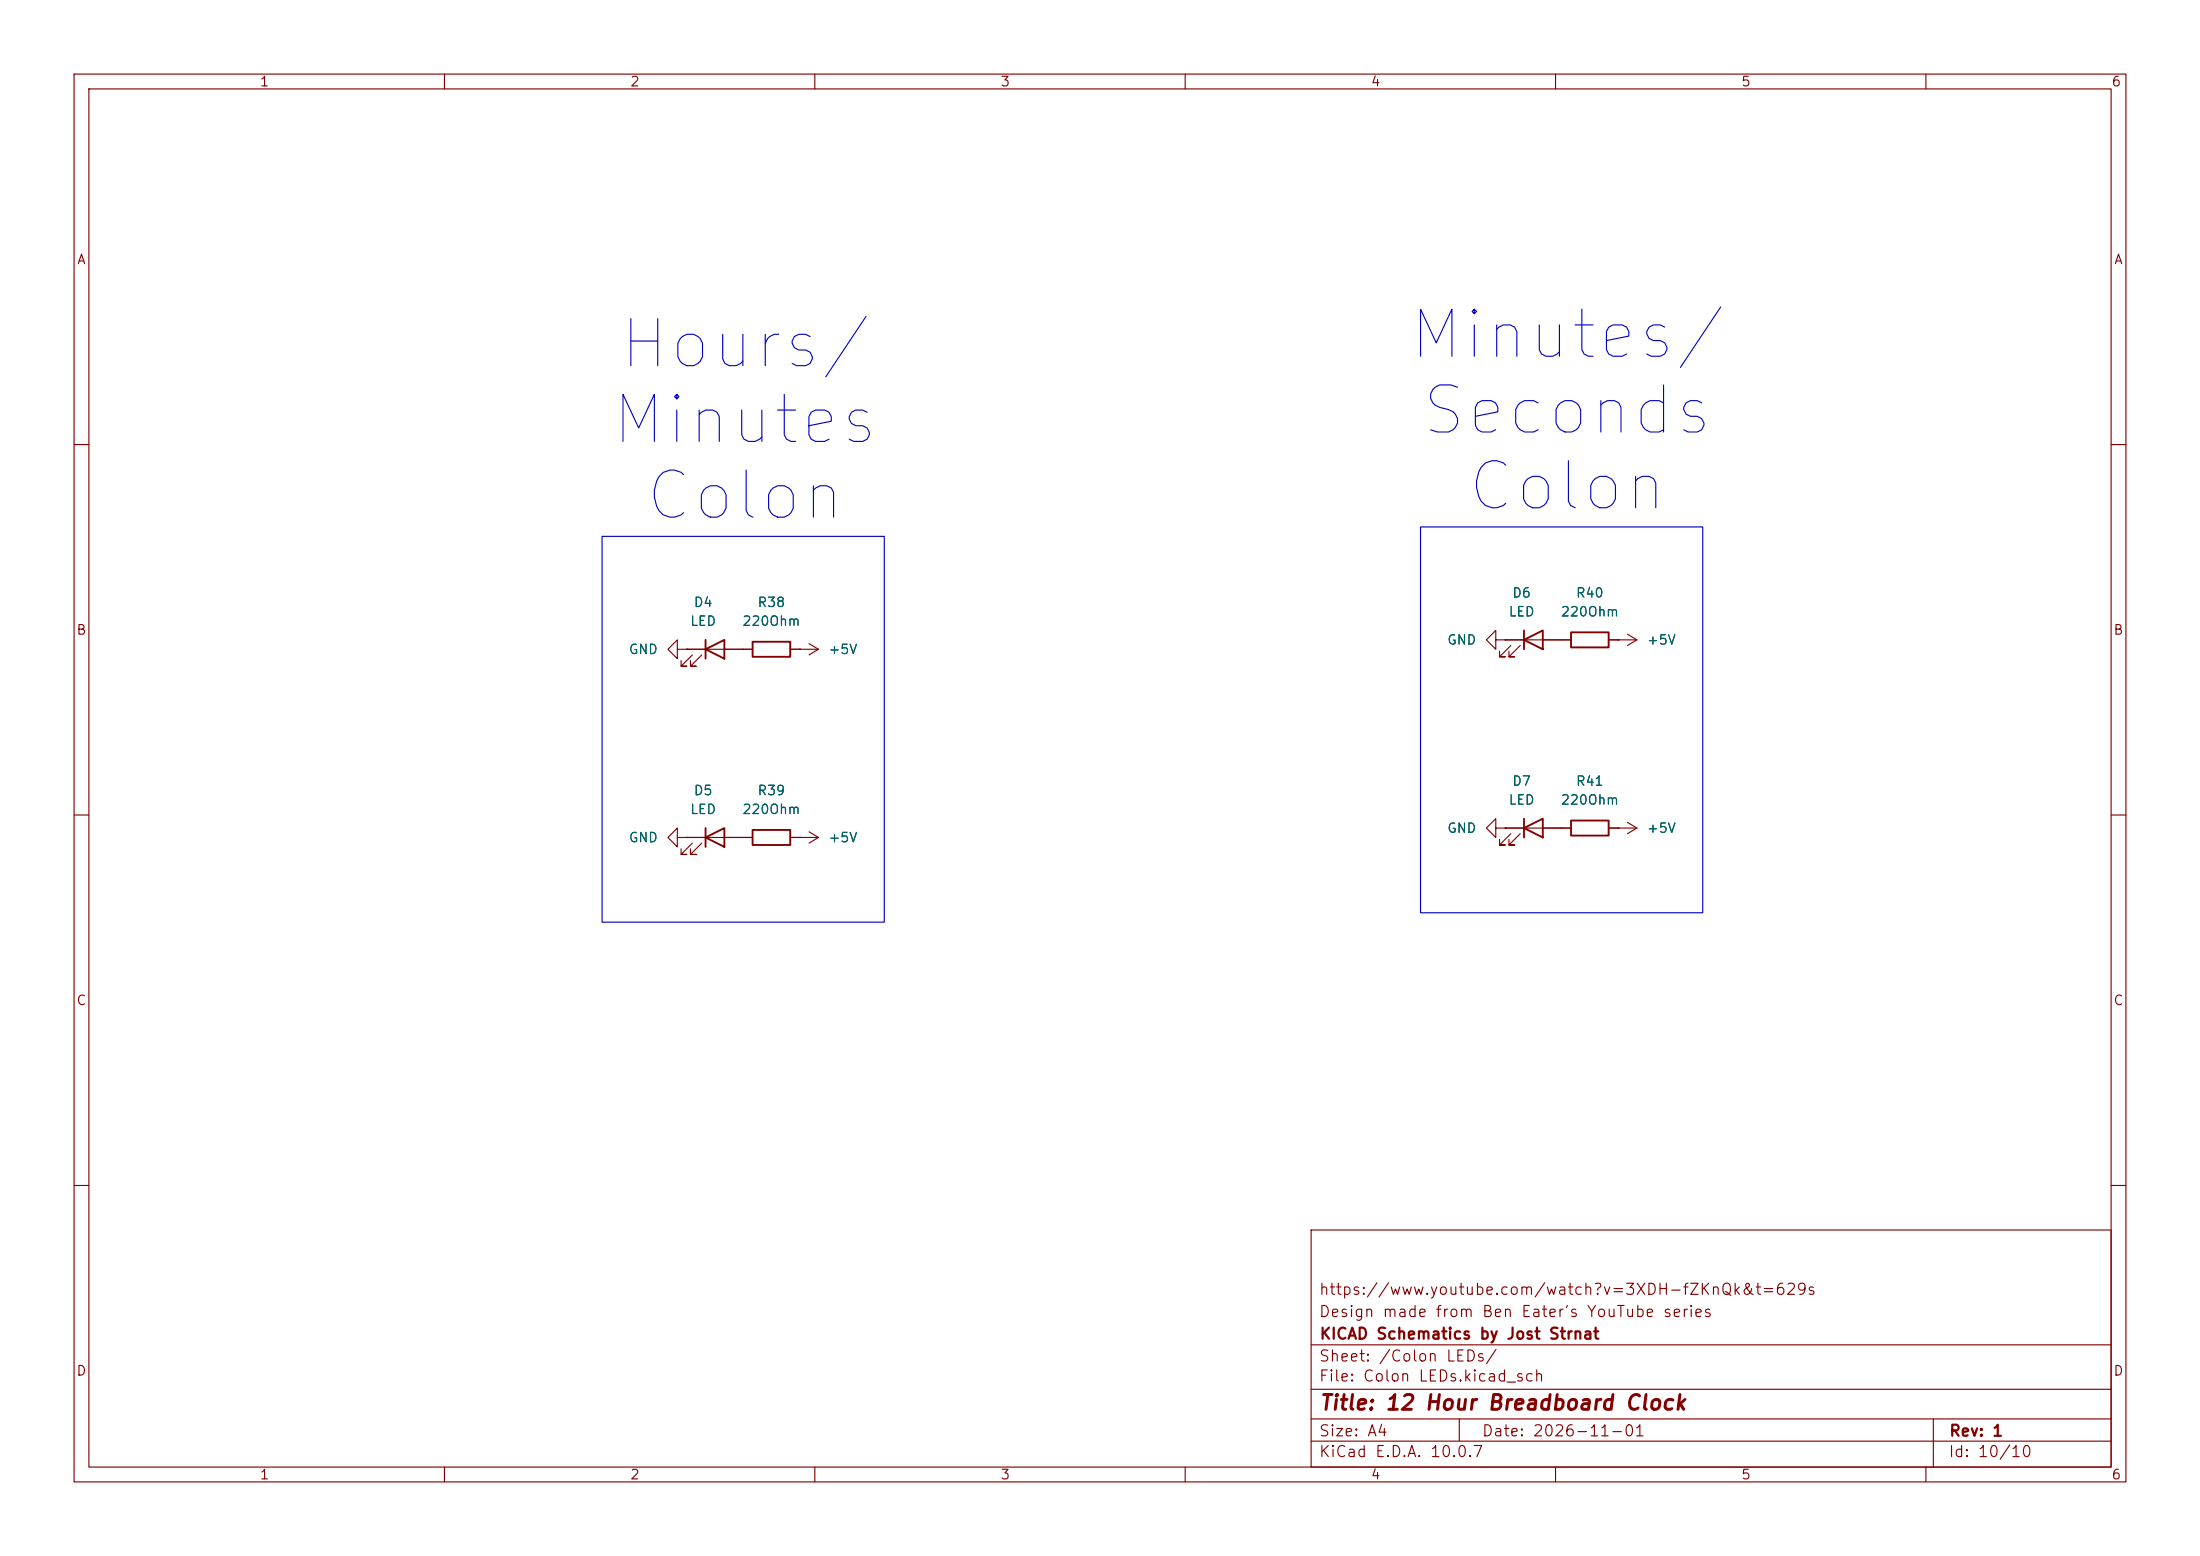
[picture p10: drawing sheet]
<svg xmlns="http://www.w3.org/2000/svg" width="297mm" height="210mm" viewBox="0 0 297 210" stroke-linecap="round" stroke-linejoin="round" font-family="sans-serif">
<g fill="none" stroke="#840000" stroke-width=".15">
<path d="M10 10h277v190h-277zM12 12h273v186h-273zM60 10v2M110 10v2M160 10v2M210 10v2M260 10v2M10 60h2M285 60h2M91.4 87.6v-1.2l-1.2 1.2 1.2 1.3v-1.3h1.3M92.7 87.6h.1M92.7 87.6h8.9"/>
<path d="M93.5 88.4l-1.6 1.5h.8h-.8v-.7M94.7 88.4l-1.5 1.5h.8h-.8v-.7M106.7 87.6h3.8M107.9 87.6h.1M109.2 86.9l1.3 .7M110.5 87.6l-1.3 .8M201.9 86.4v-1.3l-1.2 1.3 1.2 1.2v-1.2h1.3M203.2 86.4h.1M203.2 86.4h8.9M204 87.1l-1.6 1.5h.8h-.8v-.7M205.2 87.1l-1.5 1.5h.8h-.8v-.7M217.2 86.4h3.8"/>
<path d="M218.4 86.4h.1M219.7 85.6l1.3 .8M221 86.4l-1.3 .7M10 110h2M91.4 113v-1.2l-1.2 1.2 1.2 1.3v-1.3h1.3M92.7 113h.1M92.7 113h8.9M93.5 113.8l-1.6 1.5h.8h-.8v-.7M94.7 113.8l-1.5 1.5h.8h-.8v-.7M106.7 113h3.8M107.9 113h.1M109.2 112.3l1.3 .7"/>
<path d="M110.5 113l-1.3 .8M201.9 111.8v-1.3l-1.2 1.3 1.2 1.2v-1.2h1.3M203.2 111.8h.1M203.2 111.8h8.9M204 112.5l-1.6 1.5h.8h-.8v-.7M205.2 112.5l-1.5 1.5h.8h-.8v-.7M217.2 111.8h3.8M218.4 111.8h.1M219.7 111l1.3 .8M221 111.8l-1.3 .7M285 110h2M10 160h2"/>
<path d="M177 166h108v32h-108zM285 160h2M60 198v2M110 198v2M160 198v2M177 194.5h108M177 191.5h108M177 187.5h108M177 181.5h108M197 191.5v3M210 198v2M260 198v2"/>
<path d="M261 191.5v6.5"/>
</g>
<path d="M95.2 87.6l2.6-1.2v2.5zM95.2 86.4v2.5M101.6 86.6h5.1v2h-5.1zM205.7 86.4l2.6-1.3v2.5zM205.7 85.1v2.5M212.1 85.3h5.1v2.1h-5.1zM95.2 113l2.6-1.2v2.5zM95.2 111.8v2.5M101.6 112h5.1v2h-5.1zM205.7 111.8l2.6-1.3v2.5zM205.7 110.5v2.5M212.1 110.7h5.1v2.1h-5.1z" fill="none" stroke="#840000" stroke-width=".25"/>
<path d="M81.3 72.4h38.1v52.1h-38.1zM191.8 71.1h38.1v52.1h-38.1z" fill="none" stroke="#0000c2" stroke-width=".15"/>
<g font-size="6.3" fill="#0000c2">
<text x="83" y="51.3">Hours/</text>
<text x="189.6" y="50">Minutes/</text>
<text x="82" y="61.5">Minutes</text>
<text x="191.3" y="60.2">Seconds</text>
<text x="86.5" y="71.7">Colon</text>
<text x="197.5" y="70.4">Colon</text>
</g>
<text font-size="2" fill="#840000" x="178" y="190.8">Title: 12 Hour Breadboard Clock</text>
<g font-size="1.5" fill="#840000">
<text x="178" y="178.1">Design made from Ben Eater's YouTube series</text>
<text x="178" y="175.1">https://www.youtube.com/watch?v=3XDH-fZKnQk&amp;t=629s</text>
<text x="178" y="184.1">Sheet: /Colon LEDs/</text>
<text x="178" y="181.1">KICAD Schematics by Jost Strnat</text>
<text x="178" y="186.8">File: Colon LEDs.kicad_sch</text>
<text x="178" y="197">KiCad E.D.A. 10.0.7</text>
<text x="178" y="194.2">Size: A4</text>
<text x="200" y="194.2">Date: 2026-11-01</text>
<text x="263" y="197">Id: 10/10</text>
<text x="263" y="194.2">Rev: 1</text>
</g>
<g font-size="1.3" fill="#840000">
<text x="35" y="12">1</text>
<text x="85" y="12">2</text>
<text x="135" y="12">3</text>
<text x="185" y="12">4</text>
<text x="235" y="12">5</text>
<text x="285" y="12">6</text>
<text x="10.3" y="36">A</text>
<text x="285.3" y="36">A</text>
<text x="10.2" y="86">B</text>
<text x="285.2" y="86">B</text>
<text x="10.2" y="136">C</text>
<text x="285.2" y="136">C</text>
<text x="10.2" y="186">D</text>
<text x="285.2" y="186">D</text>
<text x="35" y="200">1</text>
<text x="85" y="200">2</text>
<text x="135" y="200">3</text>
<text x="185" y="200">4</text>
<text x="235" y="200">5</text>
<text x="285" y="200">6</text>
</g>
<g font-size="1.3" fill="#006464">
<text x="93.6" y="82.2">D4</text>
<text x="102.2" y="82.2">R38</text>
<text x="203.6" y="83.5">LED</text>
<text x="204.1" y="81">D6</text>
<text x="210.6" y="83.5">220Ohm</text>
<text x="212.7" y="81">R40</text>
<text x="84.8" y="88.6">GND</text>
<text x="93.1" y="84.8">LED</text>
<text x="100.1" y="84.8">220Ohm</text>
<text x="111.7" y="88.6">+5V</text>
<text x="195.3" y="87.3">GND</text>
<text x="222.2" y="87.3">+5V</text>
<text x="93.6" y="107.6">D5</text>
<text x="102.2" y="107.6">R39</text>
<text x="204.1" y="106.4">D7</text>
<text x="212.7" y="106.4">R41</text>
<text x="84.8" y="114">GND</text>
<text x="93.1" y="110.2">LED</text>
<text x="100.1" y="110.2">220Ohm</text>
<text x="111.7" y="114">+5V</text>
<text x="195.3" y="112.7">GND</text>
<text x="203.6" y="108.9">LED</text>
<text x="210.6" y="108.9">220Ohm</text>
<text x="222.2" y="112.7">+5V</text>
</g>
</svg>
